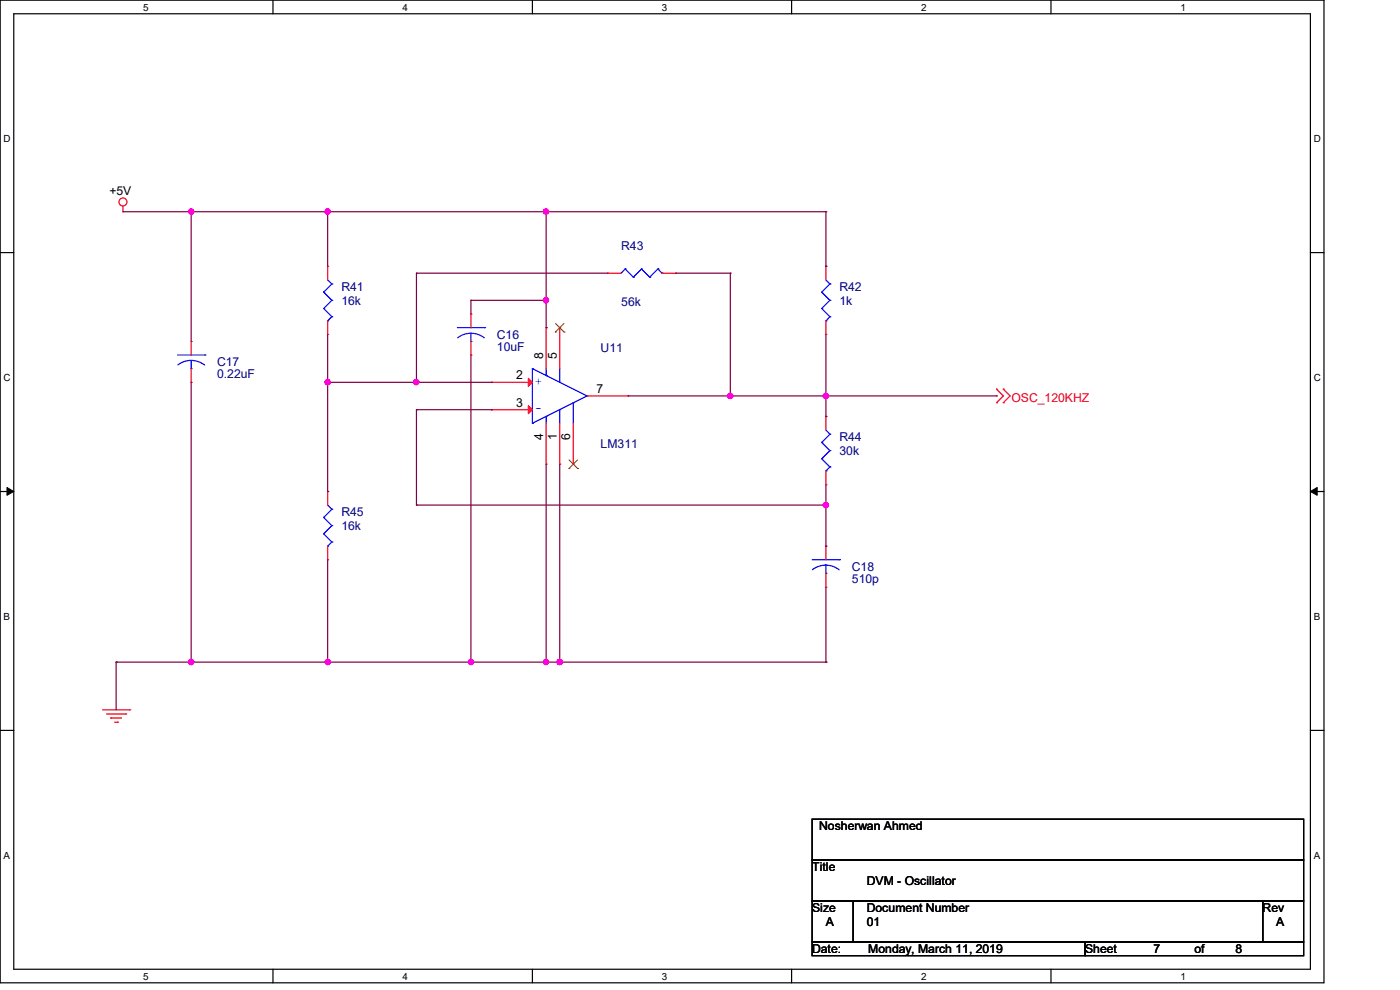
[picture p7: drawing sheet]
<svg xmlns="http://www.w3.org/2000/svg" width="297mm" height="210mm" viewBox="0 0 297 210" stroke-linecap="round" stroke-linejoin="round" font-family="sans-serif">
<path d="M0 0h280.9v208.5h-280.9zM2.9 2.9h275.1v202.7h-275.1z" fill="none" stroke="#000" stroke-width=".25"/>
<g fill="#fff">
<path d="M30.4 .3h1.1v2.4h-1.1z"/>
<path d="M30.4 205.9h1.1v2.3h-1.1z"/>
</g>
<path d="M57.9 0v2.9M57.9 205.6v2.9" fill="none" stroke="#000" stroke-width=".25"/>
<g fill="#fff">
<path d="M85.4 .3h1.1v2.4h-1.1z"/>
<path d="M85.4 205.9h1.1v2.3h-1.1z"/>
</g>
<path d="M112.9 0v2.9M112.9 205.6v2.9" fill="none" stroke="#000" stroke-width=".25"/>
<g fill="#fff">
<path d="M140.4 .3h1.2v2.4h-1.2z"/>
<path d="M140.4 205.9h1.2v2.3h-1.2z"/>
</g>
<path d="M167.9 0v2.9M167.9 205.6v2.9" fill="none" stroke="#000" stroke-width=".25"/>
<g fill="#fff">
<path d="M195.4 .3h1.2v2.4h-1.2z"/>
<path d="M195.4 205.9h1.2v2.3h-1.2z"/>
</g>
<path d="M223 0v2.9M223 205.6v2.9" fill="none" stroke="#000" stroke-width=".25"/>
<g fill="#fff">
<path d="M250.4 .3h1.2v2.4h-1.2z"/>
<path d="M250.4 205.9h1.2v2.3h-1.2z"/>
<path d="M.8 28.2h1.4v2.4h-1.4z"/>
<path d="M278.7 28.2h1.5v2.4h-1.5z"/>
<path d="M.8 78.9h1.4v2.3h-1.4z"/>
<path d="M278.7 78.9h1.5v2.3h-1.5z"/>
</g>
<path d="M0 53.6h2.9M278 53.6h2.9" fill="none" stroke="#000" stroke-width=".25"/>
<g fill="#fff">
<path d="M.8 129.6h1.3v2.3h-1.3z"/>
<path d="M278.7 129.6h1.4v2.3h-1.4z"/>
</g>
<path d="M0 104.3h2.9M278 104.3h2.9" fill="none" stroke="#000" stroke-width=".25"/>
<path d="M1.5 103.4l1.4 .9-1.4 .8zM278 104.3l1.4-.9v1.7z" fill="#000" stroke="#000" stroke-width=".21"/>
<g fill="#fff">
<path d="M.8 180.3h1.3v2.3h-1.3z"/>
<path d="M278.7 180.3h1.4v2.3h-1.4z"/>
</g>
<path d="M0 154.9h2.9M278 154.9h2.9M172.3 173.8h104.3v8.7h-104.3zM172.3 182.5h104.3v8.6h-104.3zM172.3 191.1h8.7v8.7h-8.7zM172.3 199.8h57.9v2.9h-57.9zM181 191.1h86.9v8.7h-86.9zM230.2 199.8h46.4v2.9h-46.4zM267.9 191.1h8.7v8.7h-8.7z" fill="none" stroke="#000" stroke-width=".25"/>
<g fill="none" stroke="#f00" stroke-width=".25">
<path d="M26.1 44.9h.1M26.1 43.7v1.2M69.5 56.5h.1M69.5 56.5v2.9M128.9 58h.1M128.9 58h2.9M140.5 58h2.8M143.3 58h.1M175.2 56.5h.1M175.2 56.5v2.9M40.6 72.4h.1M40.6 72.4v2.9"/>
<path d="M40.6 78.2v2.9M69.5 71h.1M69.5 68.1v2.9M99.9 66.6h.1M99.9 75.3h.1M99.9 66.6v2.9M99.9 72.4v2.9M115.9 69.5h.1M115.9 69.5v8.7M118.7 69.5h.1M118.7 69.5v8.7M175.2 71h.1"/>
<path d="M175.2 68.1v2.9M40.6 81.1h.1M104.3 81.1h.1M104.3 86.9h.1M104.3 81.1h8.6M104.3 86.9h8.6M115.9 98.5h.1M115.9 89.8v8.7M118.7 98.5h.1M118.7 89.8v8.7M121.6 98.5h.1M121.6 89.8v8.7"/>
<path d="M124.5 84h8.7M133.2 84h.1M175.2 88.3h.1M175.2 88.3v2.9M175.2 99.9v2.9M211.4 82.5h.1M211.4 85.4h.1M211.4 82.5l1.5 1.5-1.5 1.4M212.9 82.5h.1M212.9 85.4h.1M212.9 82.5l1.4 1.5-1.4 1.4M69.5 104.3h.1"/>
<path d="M69.5 118.7h.1M69.5 104.3v2.8M69.5 115.9v2.8M175.2 115.9h.1M175.2 102.8h.1M175.2 115.9v2.8M175.2 124.5h.1M175.2 121.6v2.9M21.8 150.6h5.7M22.6 151.5h4.1M23.5 152.3h.1M23.5 152.3h2.3"/>
<path d="M24.3 153.2h.6M24.9 153.2h.1M26.7 151.5h.1M27.5 150.6h.1"/>
<circle cx="26.1" cy="42.8" r=".85"/>
</g>
<g fill="none" stroke="#00f" stroke-width=".25">
<path d="M69.5 59.4l.9 .8M132.6 57.1h.1M132.6 57.1l-.8 .9M132.6 57.1l1.8 1.7M134.4 58.8h.1M136.1 57.1h.1M136.1 57.1l-1.7 1.7M136.1 57.1l1.7 1.7M137.8 58.8h.1M139.6 57.1h.1M139.6 57.1l-1.8 1.7M139.6 57.1l.9 .9"/>
<path d="M140.5 58h.1M175.2 59.4l.9 .8M37.7 75.3h5.8M40.6 78.2h.1M40.6 76.5l1.5 .2 1.3 .7M40.6 76.5l-1.5 .2-1.4 .7M40.6 76.5v1.7M43.5 75.3h.1M68.7 62h.1M68.7 65.4h.1M68.7 62l1.7 1.7M68.7 65.4l1.7 1.8"/>
<path d="M69.5 68.1h.1M70.4 60.2h.1M70.4 63.7h.1M70.4 67.2h.1M70.4 60.2l-1.7 1.8M70.4 63.7l-1.7 1.7M70.4 67.2l-.9 .9M97 69.5h5.8M99.9 72.4h.1M99.9 70.7l1.5 .2 1.3 .8M99.9 70.7l-1.5 .2-1.3 .7M99.9 70.7v1.7"/>
<path d="M102.8 69.5h.1M112.9 78.2h.1M112.9 78.2v11.6M112.9 78.2l11.6 5.8M115.9 79.7h.1M115.9 78.2v1.5M118.7 78.2v2.9M174.3 62h.1M174.3 65.4h.1M174.3 62l1.8 1.7M174.3 65.4l1.8 1.8M175.2 68.1h.1"/>
<path d="M176.1 60.2h.1M176.1 63.7h.1M176.1 67.2h.1M176.1 60.2l-1.8 1.8M176.1 63.7l-1.8 1.7M176.1 67.2l-.9 .9M112.9 89.8h.1M115.9 88.3h.1M115.9 88.3v1.5M118.7 86.9h.1M118.7 81.1h.1M118.7 86.9v2.9"/>
<path d="M121.6 85.4h.1M121.6 85.4v4.4M124.5 84h.1M124.5 84l-11.6 5.8M174.3 93.9h.1M174.3 97.3h.1M174.3 93.9l1.8 1.7M174.3 97.3l1.8 1.8M175.2 99.9h.1M175.2 91.2l.9 .9M176.1 92.1h.1M176.1 95.6h.1"/>
<path d="M176.1 99.1h.1M176.1 92.1l-1.8 1.8M176.1 95.6l-1.8 1.7M176.1 99.1l-.9 .8M68.7 109.8h.1M68.7 113.2h.1M68.7 109.8l1.7 1.7M68.7 113.2l1.7 1.8M69.5 115.9h.1M69.5 107.1l.9 .9M70.4 108h.1M70.4 111.5h.1"/>
<path d="M70.4 115h.1M70.4 108l-1.7 1.8M70.4 111.5l-1.7 1.7M70.4 115l-.9 .9M172.3 118.7h5.8M175.2 119.9l1.5 .2 1.3 .8M175.2 119.9l-1.5 .2-1.3 .8M175.2 119.9v1.7M178.1 118.7h.1M175.2 121.6h.1"/>
</g>
<g fill="#f00" stroke="#f00" stroke-width=".25">
<path d="M112.1 80.3l.8 .8-.8 .9z"/>
<path d="M112.1 86.1l.8 .8-.8 .9z"/>
</g>
<path d="M117.8 70.4h.1M117.9 68.6l1.8 1.8M119.6 68.6l-1.8 1.8M119.7 70.4h.1M120.7 99.4h.1M120.7 97.6l1.9 1.8M122.5 97.6l-1.8 1.8M122.6 99.4h.1" fill="none" stroke="#804000" stroke-width=".21"/>
<g fill="none" stroke="#800040" stroke-width=".25">
<path d="M26.1 44.9h149.1M40.6 44.9h.1M40.6 44.9v27.5M69.5 44.9h.1M69.5 44.9v11.6M88.3 58h.1M88.3 58h40.6M88.3 58v23.1M115.9 44.9h.1M115.9 44.9v24.6M143.3 58h11.6M154.9 58h.1"/>
<path d="M154.9 58v26M175.2 56.5h.1M175.2 44.9h.1M175.2 44.9v11.6M69.5 71v33.3M99.9 63.7h.1M99.9 63.7v2.9M99.9 75.3v65.2M99.9 63.7h16M115.9 63.7h.1M115.9 69.5h.1M175.2 71v17.3"/>
<path d="M40.6 81.1v59.4M69.5 81.1h.1M69.5 81.1h34.8M88.3 81.1h.1M88.3 86.9h.1M88.3 86.9v20.2M88.3 86.9h16M104.3 81.1h.1M104.3 86.9h.1M115.9 98.5v42M118.7 98.5v42M133.2 84h78.2"/>
<path d="M154.9 84h.1M175.2 84h.1M175.2 88.3h.1M211.4 84h.1M69.5 104.3h.1M69.5 118.7v21.8M88.3 107.1h.1M88.3 107.1h86.9M175.2 107.1h.1M175.2 115.9h.1M175.2 102.8v13.1M175.2 124.5v16"/>
<path d="M24.6 140.5h.1M24.6 140.5h150.6M24.6 140.5v10.1M40.6 140.5h.1M69.5 140.5h.1M99.9 140.5h.1M115.9 140.5h.1M118.7 140.5h.1M175.2 140.5h.1"/>
</g>
<g fill="#f0f" stroke="#f0f" stroke-width=".25">
<circle cx="69.5" cy="44.9" r=".55"/>
<circle cx="40.6" cy="140.4" r=".55"/>
<circle cx="40.6" cy="44.9" r=".55"/>
<circle cx="69.5" cy="140.4" r=".55"/>
<circle cx="69.5" cy="81.1" r=".55"/>
<circle cx="88.3" cy="81.1" r=".55"/>
<circle cx="175.2" cy="84" r=".55"/>
<circle cx="154.9" cy="84" r=".56"/>
<circle cx="175.2" cy="107.1" r=".55"/>
<circle cx="115.8" cy="140.4" r=".55"/>
<circle cx="118.7" cy="140.4" r=".56"/>
<circle cx="115.8" cy="63.7" r=".55"/>
<circle cx="115.8" cy="44.9" r=".55"/>
<circle cx="99.9" cy="140.4" r=".55"/>
</g>
<g font-size="2.6">
<text x="23.2" y="41.4">+5V</text>
<text x="115.2" y="76.2" transform="rotate(-90 115.2 76.2)">8</text>
<text x="118.1" y="76.2" transform="rotate(-90 118.1 76.2)">5</text>
<text x="109.5" y="80.5">2</text>
<text x="126.6" y="83.4">7</text>
<text x="109.5" y="86.3">3</text>
<text x="115.2" y="93.3" transform="rotate(-90 115.2 93.3)">4</text>
<text x="118.1" y="93.3" transform="rotate(-90 118.1 93.3)">1</text>
<text x="121" y="93.3" transform="rotate(-90 121 93.3)">6</text>
<text x="173.8" y="176.1">Nosherwan Ahmed</text>
<text x="172.3" y="184.8">Title</text>
<text x="183.9" y="187.7">DVM - Oscillator</text>
<text x="172.3" y="193.5">Size</text>
<text x="175.2" y="196.3">A</text>
<text x="183.9" y="196.3">01</text>
<text x="183.9" y="193.5">Document Number</text>
<text x="267.9" y="193.5">Rev</text>
<text x="270.8" y="196.3">A</text>
<text x="172.3" y="202.1">Date:</text>
<text x="184.2" y="202.1">Monday, March 11, 2019</text>
<text x="230.2" y="202.1">Sheet</text>
<text x="244.7" y="202.1">7</text>
<text x="253.4" y="202.1">of</text>
<text x="262.1" y="202.1">8</text>
</g>
<g font-size="2.6" fill="#000080">
<text x="131.8" y="53">R43</text>
<text x="72.4" y="61.7">R41</text>
<text x="72.4" y="64.6">16k</text>
<text x="131.8" y="64.9">56k</text>
<text x="178.1" y="61.7">R42</text>
<text x="178.1" y="64.6">1k</text>
<text x="105.4" y="71.8">C16</text>
<text x="46.1" y="77.6">C17</text>
<text x="105.4" y="74.5">10uF</text>
<text x="127.4" y="74.8">U11</text>
<text x="46.1" y="80.3">0.22uF</text>
<text x="127.4" y="95">LM311</text>
<text x="178.1" y="93.6">R44</text>
<text x="178.1" y="96.5">30k</text>
<text x="72.4" y="109.5">R45</text>
<text x="72.4" y="112.4">16k</text>
<text x="180.7" y="121.1">C18</text>
<text x="180.7" y="123.7">510p</text>
</g>
<g font-size="2.6" fill="#00f">
<text x="113.5" y="81.7">+</text>
<text x="113.5" y="87.5">-</text>
</g>
<text font-size="2.6" fill="#f00" x="214.6" y="85.2">OSC_120KHZ</text>
<g font-size="2.1">
<text x="30.4" y="2.2">5</text>
<text x="85.4" y="2.2">4</text>
<text x="140.4" y="2.2">3</text>
<text x="195.4" y="2.2">2</text>
<text x="250.4" y="2.2">1</text>
<text x=".8" y="30.1">D</text>
<text x="278.7" y="30.1">D</text>
<text x=".8" y="80.8">C</text>
<text x="278.7" y="80.8">C</text>
<text x=".8" y="131.5">B</text>
<text x="278.7" y="131.5">B</text>
<text x=".8" y="182.2">A</text>
<text x="278.7" y="182.2">A</text>
<text x="30.4" y="207.8">5</text>
<text x="85.4" y="207.8">4</text>
<text x="140.4" y="207.8">3</text>
<text x="195.4" y="207.8">2</text>
<text x="250.4" y="207.8">1</text>
</g>
</svg>
